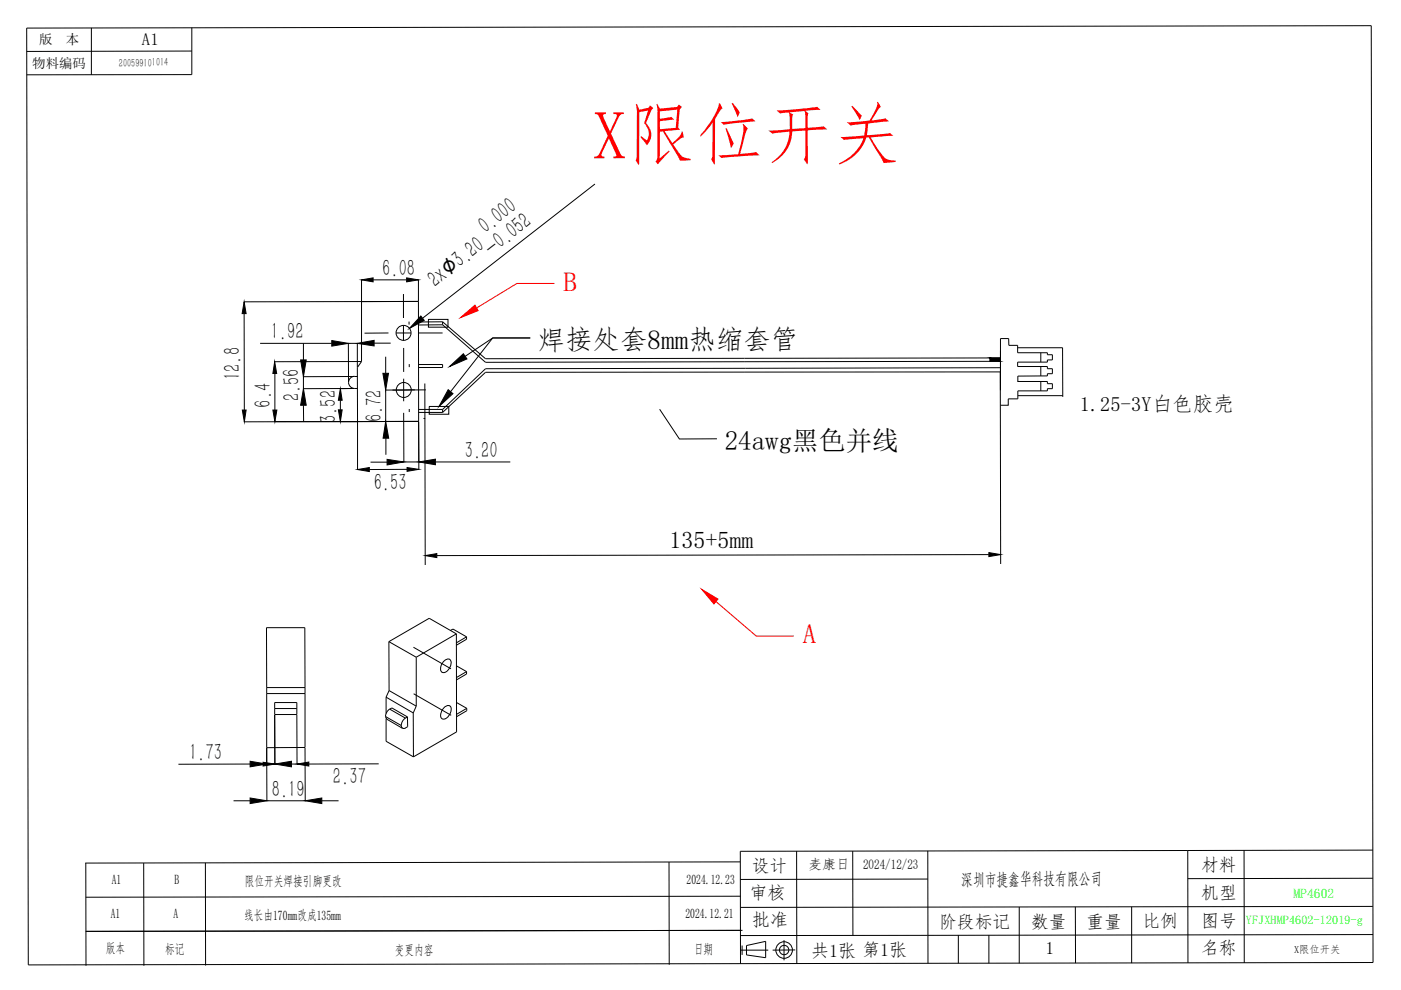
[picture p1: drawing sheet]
<svg xmlns="http://www.w3.org/2000/svg" width="297mm" height="210mm" viewBox="0 0 297 210" stroke-linecap="round" stroke-linejoin="round" font-family="sans-serif">
<path d="M5.7 6l285-.6 .4 198.7-285.1 .5z" fill="none" stroke="#000" stroke-width=".21"/>
<!-- layer: FORMAT -->
<g fill="none" stroke="#000" stroke-width=".21">
<path d="M126.1 39l-36.5 28.5M76.7 59.3v4.6M79.1 59.3h7.1M88.7 59.3v4.6M51.8 66.5v20.4M55.1 72.8h15.2M58.3 79.2v7.7M64.3 72.8v3.5M75.1 79.8l-10.8 .1v2.5h10.8h-2.9M75.8 77.9v-5.1h-1.9v8.3M76.6 76.7h-18.4M79.3 72.8h3.5"/>
<path d="M81.8 75.6v3.5M85.5 70.6h.2M85.5 70.5v.2M88.7 63.9l-36.9 .1M64.3 85.9l.1 3.6M72.2 84.9v2M75.8 89.4v10.2M78.6 98h3.5M81.8 92.9v3.5M85.6 87.5v10.4h3.2v-8.5v10.1M86.3 99.5l-8 .1M90.3 82.7h-8.5v6.7h6.9h-36.9"/>
<path d="M92.3 97.9h15.9M87.7 137.2l7.9 4.6M58.2 151.6l.1 10.4h-1.8v-3.4l.1 11.2h8.1v-11.2M62.9 151.6l.1 10.4M87.7 147.1l8 4.6M49.5 169.8h3.5M53 162h-15.2M53.3 162h2.5M61.8 162h3.5M68.2 169.8h3.6M80.3 162h-14.8M166.2 199.3v4.3"/>
<path d="M168.9 180.5v23.8M180.8 180.5v17.8M196.7 186.4l-39.7 .1M196.7 180.4l.1 23.8M203.2 198.3v5.9M209.7 198.3v5.9M216.1 192.3v11.9M228 192.3v11.9M239.9 192.3v11.9M251.8 180.3l-94.8 .2v23.8M251.8 180.3l.1 23.9M263.8 180.3v23.9"/>
<path d="M291.1 186.2l-39.3 .1M291.1 192.2l-134.1 .2M291.1 180.2l-39.3 .1M291.1 198.1l-134.1 .3M157 201.5h5.9M157.3 200.5v2M158.3 200.5l4-.9v3.5l-4-.6zM168.6 201.4l-4.8 .1"/>
<circle cx="166.2" cy="201.4" r="1.76"/>
<circle cx="166.2" cy="201.4" r=".99"/>
</g>
<path d="M19.4 5.9v10M40.7 10.8l-35 .1M40.7 5.9v9.9l-35 .1" fill="none" stroke="#000" stroke-width=".21"/>
<path d="M212.1 78l-109.2 .2M212.1 78.9h-109.2M212.1 75.9l-109.2 .2M212.1 76.6l-109.2 .2" fill="none" stroke="#000" stroke-width=".21"/>
<!-- layer: 0 -->
<g fill="none" stroke="#000" stroke-width=".21">
<path d="M75.1 79.8h.7M75.2 79.8a1.29 1.29 0 0 0-1.3 1.3 1.29 1.29 0 0 0 1.3 1.3M76.7 64l12-.1 .1 25.5h-13v-11.5l.9-1.2zM86.7 68.2v.6M86.8 77.2v.6M88.8 77.3h5M88.8 77.9h5M93.8 68.9h-5.1M93.8 68.2l-5.1 .1M215.8 73.7h9.5v10.4M220.7 74.8v2M220.7 77.7v2"/>
<path d="M75.2 82.4h.6M86.8 86.7v.7M88.8 86.8h5M88.8 87.4h5M139.9 86.8l4.1 6.3 8-.1M212.1 82.7v-10.9h1.8v1.4h1.9v1.6h6.3v.4h1v1.1h-1v.5h-6.3v.9h6.3v.5h1v1h-1v.5h-6.3v1.2h6.3v.5h1v1h-1v.5h-6.3v1.7h-2v1.3h-1.6M215.8 83.9h9.5M220.7 80.9v2M82.5 136v10.4M82.5 136l5.8 3.3M88.3 139.3v10.4M95.5 133.7l.5-.3 2.9 1.6"/>
<path d="M96.8 134.4l-8.5 4.9M96.8 134.4v20.8l-9.1 5.3M96.8 134.4l-5.8-3.3-8.5 4.9M98.9 135l-2.1 1.3M98.9 135v.5l-2.1 1.3M56.5 147.1h8.2M56.5 145.8v12.7h8.2v-12.7M56.5 145.8h8.2M56.5 145.8v-12.7h8.1l.1 12.7M58.2 150.2h4.7M58.2 149h4.7v2.5h-4.7zM81.8 151.9l.2 .5"/>
<path d="M81.9 147.8l5.7 3.4M81.9 152.4v4.8l5.8 3.3M81.9 147.8v3.5M82 152.5l3.3 1.9M82.5 146.4l5.8 3.3M82.5 146.4l-.6 1.4M82.6 150.4l.5-.3 3.3 1.9-.4 .3zM82.6 150.3l-.7 .9-.2 .7 3.4 1.9M85.1 153.8a.57 .57 0 0 0 .3 .6 .57 .57 0 0 0 .6-.1M86 152.2l-.7 .9-.2 .7M86.4 152v2.1l-.4 .2M87.6 151.2l.1 9.3"/>
<path d="M88.3 149.7l-.7 1.5M94.1 150.1a.85 .85 0 0 1 .8-.5 .85 .85 0 0 1 .8 .5 2.17 2.17 0 0 1-1.8 2.4 1.08 1.08 0 0 1-.3-1.7zM94.1 140.2a.82 .82 0 0 1 .8-.5 .82 .82 0 0 1 .7 .6 2.09 2.09 0 0 1-1.7 2.3 1 1 0 0 1-.4-1.5zM96.8 141.2l2.1 1.2M96.8 149l2.2 1.2M98.9 142.4v.5l-2.1 1.3M98.9 142.4l-2.1 1.3M99 150.2l-2.2 1.3M99 150.2v.5l-2.2 1.3M18.2 183v21.8M30.5 183v21.8M43.5 183l.1 21.7"/>
<path d="M141.8 182.8l.1 21.7M156.9 182.7l-138.8 .3M157 190l-138.8 .2M157.4 197.3l-139.2 .2"/>
<circle cx="85.6" cy="70.6" r="1.59"/>
<circle cx="85.6" cy="82.7" r="1.59"/>
</g>
<path d="M209.9 75.9l2.2 .7v-.7zM209.9 75.9l2.2 .7h-2.2z" fill="#000" stroke="#000" stroke-width=".21"/>
<!-- layer: fe -->
<path d="M90.8 67.7h4.2v1.7h-4.2zM93.8 77.3v.6M98.6 75.6l5.9-3.9h7.9h-7.9l-9 11.3M102.9 76.1l-9.1-7.9v.7l9.1 7.9M102.9 78.2l-9.1 8.6v.6l9.1-8.5M212.1 78.9l.1 40.7M89.9 88.7h.1M90.1 81.3l.1 38.5M91 86.2h4.2v1.6h-4.2zM209.7 117.6l-117.1 .2" fill="none" stroke="#000" stroke-width=".21"/>
<path d="M95.3 77.7l2.9-2.7 .8 1.1zM95 82.6l1 .9-2.9 2.7zM90.2 117.8l2.4-.4v.8zM209.7 117.2l2.5 .4-2.5 .4z" fill="#000" stroke="#000" stroke-width=".21"/>
<!-- layer: FORMAT -->
<g fill="#000" stroke="#000" stroke-width=".21">
<path d="M76.7 59.3l2.4-.4v.9zM86.2 58.9l2.5 .4-2.5 .5zM51.8 64l.4 2.5h-.9zM58.2 76.7l.5 2.5h-.8zM63.7 76.3h1.2l-.6 3.6zM70.3 72.2l3.6 .6-3.6 .6zM75.8 72.8l3.5-.6v1.1zM81.2 79.1h1.2l-.6 3.6zM89.2 67l.7 .9-3.1 1.7zM51.4 86.9h.8l-.4 2.5zM57.9 86.9h.8l-.4 2.5zM64.3 82.4l.6 3.5h-1.2z"/>
<path d="M71.7 86.9h.8l-.3 2.5zM72.2 82.4l.3 2.5h-.8zM75.8 99.6l2.5-.5v.9zM82.1 97.4l3.5 .5-3.5 .7zM81.8 89.4l.6 3.5h-1.2zM86.3 99.1l2.5 .4-2.5 .4zM88.8 97.9l3.5-.5v1.1zM53 169.2l3.6 .6-3.6 .6zM53 161.4l3.5 .6-3.5 .6zM55.8 161.6l2.5 .4-2.5 .4zM58.3 162l3.5-.6v1.2zM63 162l2.5-.4v.8z"/>
<path d="M64.7 169.8l3.5-.6v1.2z"/>
</g>
<path d="M82.4 70.6h-5.1M84 70.6h3.2M85.5 62.3v5.1M85.5 69v3.2M85.6 73.8v5.1M88.7 70.6h5.1M85.6 80.3v4.8M88 82.7h-4.8" fill="none" stroke="#000" stroke-width=".21"/>
<!-- layer: fe -->
<g fill="#f00" stroke="#f00" stroke-width=".21">
<path d="M148.8 125l3.4 2-.8 1z"/>
<path d="M97.6 67.3l3.1-2.6 .7 1.2z"/>
</g>
<path d="M117.5 60.1h-7.9l-8.6 5.2M151.8 127.5l8.5 7.4h8" fill="none" stroke="#f00" stroke-width=".21"/>
<text font-size="14.5" fill="#f00" x="125.6" y="33.6">X限位开关</text>
<g font-size="5.8" fill="#f00">
<text x="119.5" y="61.7">B</text>
<text x="170.3" y="136.4">A</text>
</g>
<text font-size="5.8" x="114" y="74.1">焊接处套8mm热缩套管</text>
<text font-size="5.7" x="153.7" y="95.4">24awg黑色并线</text>
<text font-size="5.1" x="142" y="116.1">135+5mm</text>
<g font-size="5">
<text x="103" y="49.7" transform="rotate(-38 103 49.7)">0.000</text>
<text x="81.1" y="58.5">6.08</text>
<text x="104.2" y="54.3" transform="rotate(-38 104.2 54.3)">-0.052</text>
<text x="92.3" y="61" transform="rotate(-38 92.3 61)">2x∅3.20</text>
<text x="57.4" y="72">1.92</text>
<text x="50.9" y="80.6" transform="rotate(-90 50.9 80.6)">12.8</text>
<text x="57.4" y="86.4" transform="rotate(-90 57.4 86.4)">6.4</text>
<text x="63.5" y="85.1" transform="rotate(-90 63.5 85.1)">2.56</text>
<text x="71.3" y="89.7" transform="rotate(-90 71.3 89.7)">3.52</text>
<text x="80.9" y="89.5" transform="rotate(-90 80.9 89.5)">6.72</text>
<text x="98.5" y="97.1">3.20</text>
<text x="79.2" y="103.9">6.53</text>
<text x="40.1" y="161.1">1.73</text>
<text x="70.6" y="166.3">2.37</text>
<text x="57.6" y="168.9">8.19</text>
</g>
<text font-size="4.4" x="228.9" y="87.2">1.25-3Y白色胶壳</text>
<g font-size="3.8">
<text x="159.4" y="184.9">设计</text>
<text x="254.7" y="184.6">材料</text>
<text x="158.8" y="190.7">审核</text>
<text x="254.6" y="190.6">机型</text>
<text x="159.4" y="196.4">批准</text>
<text x="199.1" y="196.8">阶段标记</text>
<text x="218.6" y="196.7">数量</text>
<text x="230.3" y="196.7">重量</text>
<text x="242.2" y="196.5">比例</text>
<text x="254.7" y="196.6">图号</text>
<text x="171.9" y="202.8">共1张 第1张</text>
<text x="221.6" y="202.3">1</text>
<text x="254.7" y="202.3">名称</text>
</g>
<g font-size="3.6">
<text x="30.1" y="9.6" transform="rotate(-1 30.1 9.6)">A1</text>
<text x="203.8" y="187.6">深圳市捷鑫华科技有限公司</text>
</g>
<g font-size="2.9">
<text x="171.4" y="184.2">麦康日</text>
<text x="23.7" y="187.5">A1</text>
<text x="37" y="187.4">B</text>
<text x="51.9" y="187.9">限位开关焊接引脚更改</text>
<text x="145.6" y="187.4">2024.12.23</text>
<text x="23.5" y="194.7">A1</text>
<text x="36.8" y="194.6">A</text>
<text x="51.8" y="195">线长由170mm改成135mm</text>
<text x="145.3" y="194.5">2024.12.21</text>
<text x="22.4" y="202.1">版本</text>
<text x="35" y="202.3">标记</text>
<text x="83.7" y="202.4">变更内容</text>
<text x="147.1" y="202.2">日期</text>
</g>
<text font-size="2.9" fill="#0f0" x="274.2" y="190.4">MP4602</text>
<g font-size="2.8">
<text x="8.3" y="9.4">版</text>
<text x="14" y="9.4">本</text>
<text x="6.8" y="14.4">物料编码</text>
<text x="183" y="184.3">2024/12/23</text>
</g>
<text font-size="2.6" fill="#0f0" x="264.1" y="196">YFJXHMP4602-12019-g</text>
<text font-size="2.5" x="25.2" y="14.1">200599101014</text>
<text font-size="2.2" x="274.4" y="202.1">X限位开关</text>
</svg>
